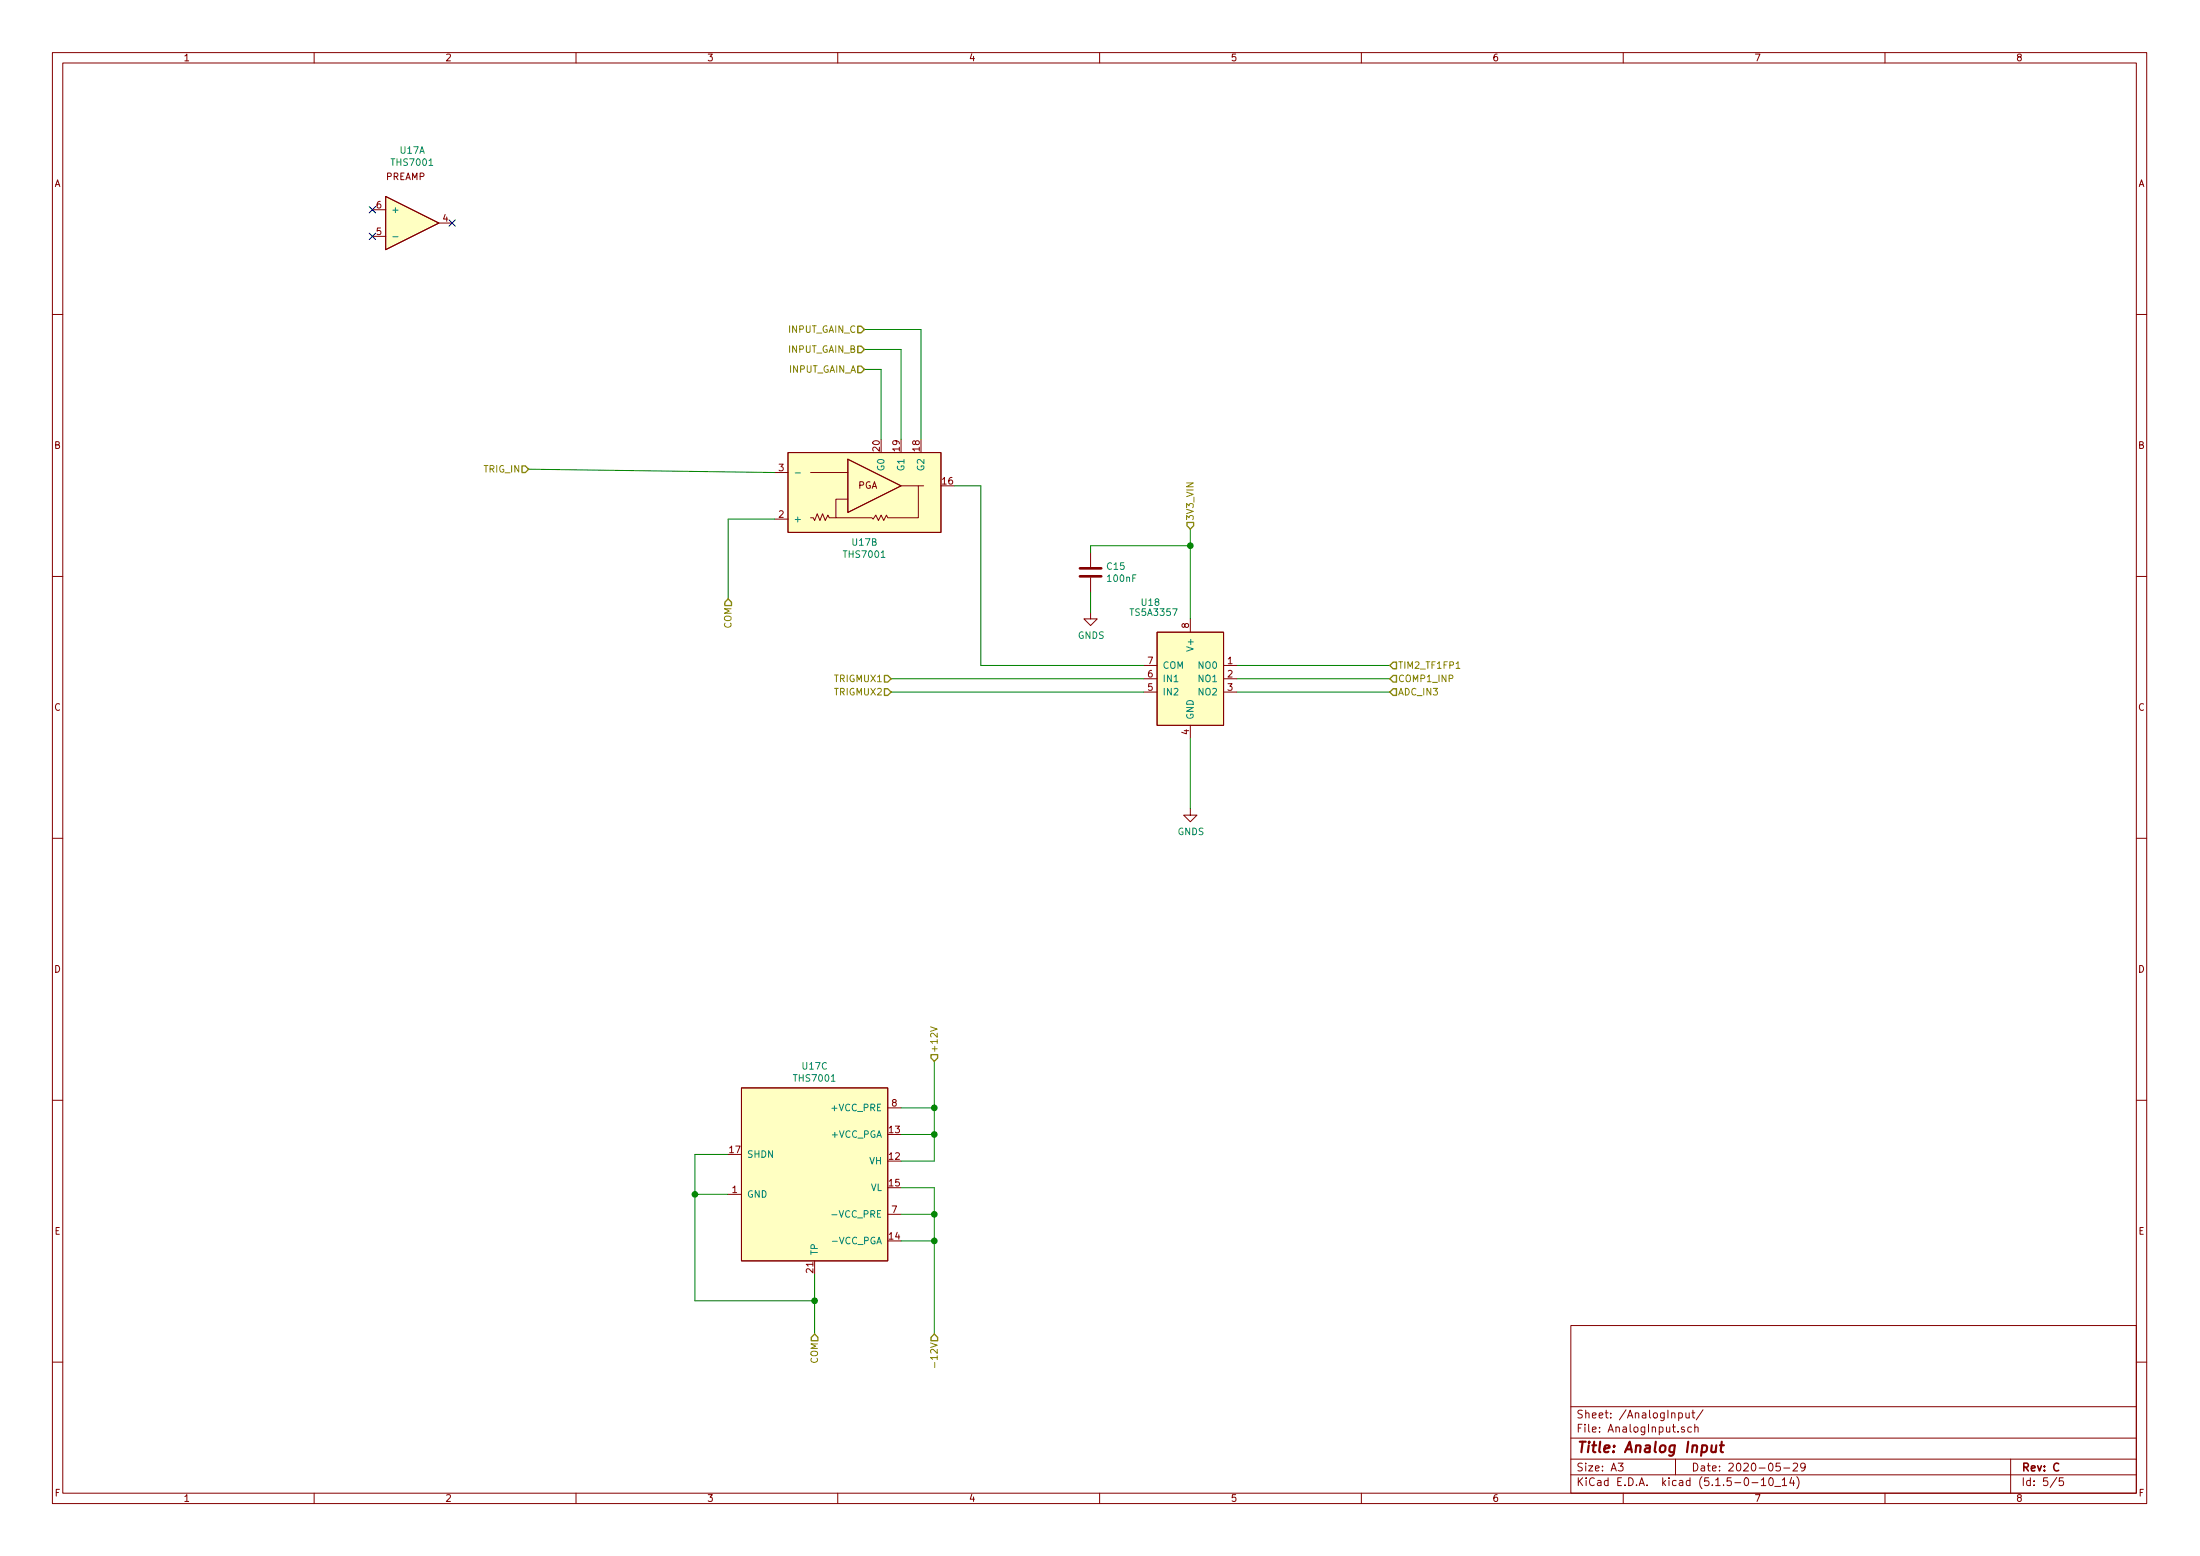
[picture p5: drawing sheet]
EESchema Schematic File Version 4
EELAYER 30 0
EELAYER END
$Descr A3 16535 11693
encoding utf-8
Sheet 5 5
Title "Analog Input"
Date "2020-05-29"
Rev "C"
Comp ""
Comment1 ""
Comment2 ""
Comment3 ""
Comment4 ""
$EndDescr
Text HLabel 8950 3975 1    50   Input ~ 0
3V3_VIN
$Comp
L power:GNDS #PWR?
U 1 1
P 8950 6075
AR Path="/5E5FDD07/5F7C2488" Ref="#PWR?"  Part="1" 
AR Path="/5F7BA71C/5F7C2488" Ref="#PWR0109"  Part="1" 
F 0 "#PWR0109" H 8950 5825 50  0001 C CNN
F 1 "GNDS" H 8955 5902 50  0000 C CNN
F 2 "" H 8950 6075 50  0001 C CNN
F 3 "" H 8950 6075 50  0001 C CNN
	1    8950 6075
	1    0    0    -1  
$EndComp
Text HLabel 3975 3525 0    50   Input ~ 0
TRIG_IN
$Comp
L TS5A3357:TS5A3357 U?
U 1 1
P 8950 5150
AR Path="/5E5FDD07/5F7C2491" Ref="U?"  Part="1" 
AR Path="/5F7BA71C/5F7C2491" Ref="U18"  Part="1" 
F 0 "U18" H 8650 5775 50  0000 C CNN
F 1 "TS5A3357" H 8675 5700 50  0000 C CNN
F 2 "Package_SO:VSSOP-8_2.4x2.1mm_P0.5mm" H 8900 5150 50  0001 C CNN
F 3 "http://www.ti.com/lit/ds/symlink/ts5a3357.pdf" H 8900 5150 50  0001 C CNN
	1    8950 5150
	1    0    0    -1  
$EndComp
Wire Wire Line
	6700 5200 8600 5200
Wire Wire Line
	6700 5100 8600 5100
Wire Wire Line
	8950 5550 8950 6075
Wire Wire Line
	8950 4100 8950 4650
Wire Wire Line
	8950 3975 8950 4100
Connection ~ 8950 4100
Wire Wire Line
	8200 4100 8950 4100
$Comp
L power:GNDS #PWR?
U 1 1
P 8200 4600
AR Path="/5E5FDD07/5F7C24A0" Ref="#PWR?"  Part="1" 
AR Path="/5F7BA71C/5F7C24A0" Ref="#PWR0110"  Part="1" 
F 0 "#PWR0110" H 8200 4350 50  0001 C CNN
F 1 "GNDS" H 8205 4427 50  0000 C CNN
F 2 "" H 8200 4600 50  0001 C CNN
F 3 "" H 8200 4600 50  0001 C CNN
	1    8200 4600
	1    0    0    -1  
$EndComp
Wire Wire Line
	8200 4150 8200 4100
Wire Wire Line
	8200 4600 8200 4450
$Comp
L Device:C C?
U 1 1
P 8200 4300
AR Path="/5E5FDD07/5F7C24A8" Ref="C?"  Part="1" 
AR Path="/5F7BA71C/5F7C24A8" Ref="C15"  Part="1" 
F 0 "C15" H 8315 4346 50  0000 L CNN
F 1 "100nF" H 8315 4255 50  0000 L CNN
F 2 "Capacitor_SMD:C_0603_1608Metric_Pad1.05x0.95mm_HandSolder" H 8238 4150 50  0001 C CNN
F 3 "~" H 8200 4300 50  0001 C CNN
	1    8200 4300
	1    0    0    -1  
$EndComp
Wire Wire Line
	9300 5000 10450 5000
Wire Wire Line
	9300 5100 10450 5100
Wire Wire Line
	9300 5200 10450 5200
$Comp
L PGA:THS7001 U?
U 1 1
P 3050 1675
AR Path="/5E5FDD07/5F7C24B1" Ref="U?"  Part="1" 
AR Path="/5F7BA71C/5F7C24B1" Ref="U17"  Part="1" 
F 0 "U17" H 3100 2223 50  0000 C CNN
F 1 "THS7001" H 3100 2132 50  0000 C CNN
F 2 "Package_SO:TSSOP-20_4.4x6.5mm_P0.65mm" H 3050 1725 50  0001 C CNN
F 3 "https://www.ti.com/lit/ds/slos214c/slos214c.pdf" H 3050 1725 50  0001 C CNN
	1    3050 1675
	1    0    0    -1  
$EndComp
$Comp
L PGA:THS7001 U?
U 2 1
P 6525 3650
AR Path="/5E5FDD07/5F7C24B7" Ref="U?"  Part="2" 
AR Path="/5F7BA71C/5F7C24B7" Ref="U17"  Part="2" 
F 0 "U17" H 6500 3227 50  0000 C CNN
F 1 "THS7001" H 6500 3136 50  0000 C CNN
F 2 "Package_SO:TSSOP-20_4.4x6.5mm_P0.65mm" H 6525 3700 50  0001 C CNN
F 3 "https://www.ti.com/lit/ds/slos214c/slos214c.pdf" H 6525 3700 50  0001 C CNN
	2    6525 3650
	1    0    0    -1  
$EndComp
Wire Wire Line
	3975 3525 5825 3550
Wire Wire Line
	7175 3650 7375 3650
Wire Wire Line
	7375 3650 7375 5000
Wire Wire Line
	7375 5000 8600 5000
Text HLabel 5475 4500 3    50   Input ~ 0
COM
Wire Wire Line
	5475 3900 5825 3900
Wire Wire Line
	5475 3900 5475 4500
NoConn ~ 2800 1575
NoConn ~ 2800 1775
NoConn ~ 3400 1675
$Comp
L PGA:THS7001 U?
U 3 1
P 6125 8825
AR Path="/5E5FDD07/5F7CCD98" Ref="U?"  Part="3" 
AR Path="/5F7BA71C/5F7CCD98" Ref="U17"  Part="3" 
F 0 "U17" H 6125 9640 50  0000 C CNN
F 1 "THS7001" H 6125 9549 50  0000 C CNN
F 2 "Package_SO:TSSOP-20_4.4x6.5mm_P0.65mm" H 6125 8875 50  0001 C CNN
F 3 "https://www.ti.com/lit/ds/slos214c/slos214c.pdf" H 6125 8875 50  0001 C CNN
	3    6125 8825
	1    0    0    -1  
$EndComp
Wire Wire Line
	5475 8675 5225 8675
Wire Wire Line
	5225 8675 5225 8975
Wire Wire Line
	5475 8975 5225 8975
Connection ~ 5225 8975
Wire Wire Line
	5225 8975 5225 9775
Text HLabel 6125 10025 3    50   Input ~ 0
COM
Wire Wire Line
	6125 9575 6125 9775
Wire Wire Line
	6125 9775 5225 9775
Wire Wire Line
	6125 9775 6125 10025
Connection ~ 6125 9775
Wire Wire Line
	7025 9325 6775 9325
Wire Wire Line
	7025 9325 7025 9125
Wire Wire Line
	7025 9125 6775 9125
Wire Wire Line
	7025 9125 7025 8925
Wire Wire Line
	7025 8925 6775 8925
Connection ~ 7025 9125
Wire Wire Line
	6775 8325 7025 8325
Wire Wire Line
	6775 8525 7025 8525
Wire Wire Line
	7025 8525 7025 8325
Connection ~ 7025 8325
Wire Wire Line
	6775 8725 7025 8725
Wire Wire Line
	7025 8725 7025 8525
Connection ~ 7025 8525
Text HLabel 7025 10025 3    50   Input ~ 0
-12V
Wire Wire Line
	7025 9325 7025 10025
Connection ~ 7025 9325
Text HLabel 7025 7975 1    50   Input ~ 0
+12V
Wire Wire Line
	7025 7975 7025 8325
Text HLabel 10450 5000 2    50   Input ~ 0
TIM2_TF1FP1
Text HLabel 10450 5100 2    50   Input ~ 0
COMP1_INP
Text HLabel 10450 5200 2    50   Input ~ 0
ADC_IN3
Text HLabel 6700 5100 0    50   Input ~ 0
TRIGMUX1
Text HLabel 6700 5200 0    50   Input ~ 0
TRIGMUX2
Text HLabel 6500 2775 0    50   Input ~ 0
INPUT_GAIN_A
Wire Wire Line
	6625 2775 6500 2775
Wire Wire Line
	6625 2775 6625 3300
Wire Wire Line
	6775 2625 6500 2625
Wire Wire Line
	6775 2625 6775 3300
Wire Wire Line
	6925 2475 6500 2475
Wire Wire Line
	6925 2475 6925 3300
Text HLabel 6500 2625 0    50   Input ~ 0
INPUT_GAIN_B
Text HLabel 6500 2475 0    50   Input ~ 0
INPUT_GAIN_C
$EndSCHEMATC
